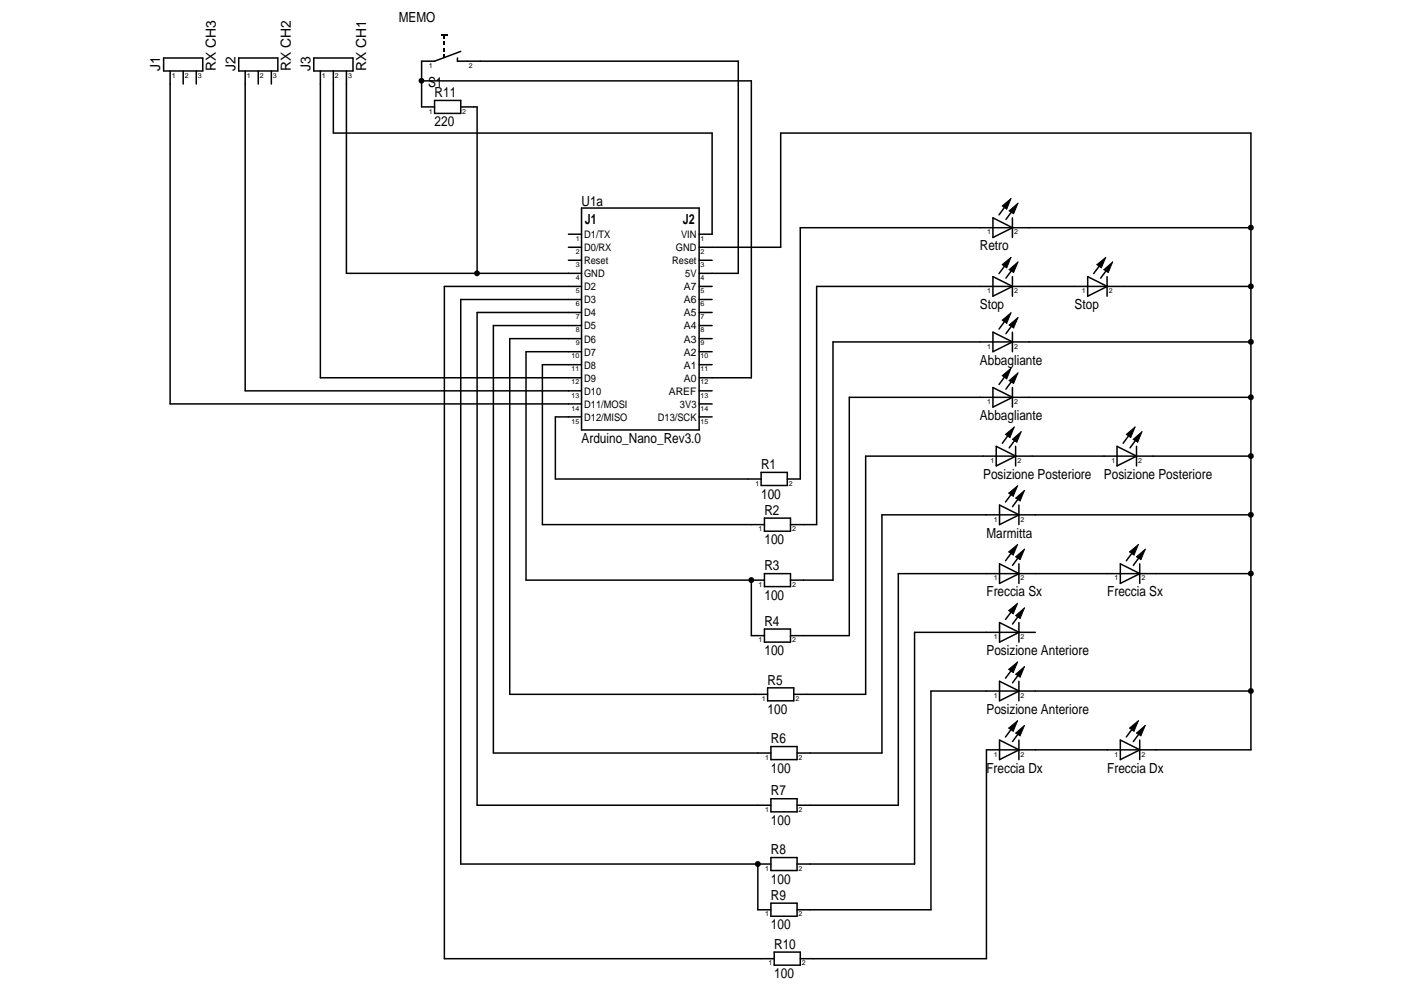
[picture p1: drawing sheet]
<svg xmlns="http://www.w3.org/2000/svg" width="297mm" height="210mm" viewBox="0 0 297 210" stroke-linecap="round" stroke-linejoin="round" font-family="sans-serif">
<g fill="none" stroke="#000" stroke-width=".32">
<path d="M34.7 12.3h8.3v2.7h-8.3zM36.1 15v70.6h87.2M38.8 15v2.8M41.6 15v2.8M50.6 12.3h8.3v2.7h-8.3zM52 15v67.9h71.3M54.8 15v2.8M57.5 15v2.8M66.5 12.3h8.3v2.7h-8.3zM67.9 15v65.1h55.4M70.7 15v13.2h80.3v21.5h-2.8M73.4 15v43h49.9"/>
<path d="M89.4 17.1h69.9v63h-11.1M97 12.3v.7h59.5v45h-8.3M97.7 10.9l-5.6 2.1h-2.7v9.7h2.7M92.1 21.3h5.6v2.7h-5.6zM97.7 22.7h3.5v35.3M120.5 55.2h2.8M120.5 52.4h2.8M120.5 49.7h2.8M123.3 44.1h24.9v47.1h-24.9zM148.2 52.4h17.3v-24.2h99.7v130.8h-56.1v44.3h-39.4M148.2 55.2h2.8M210.5 46.2l4.2 2.1-4.2 2.1z"/>
<path d="M210.5 58.7l4.2 2-4.2 2.1zM213.5 55.7l-1.7 2.3M213.5 43.2l-1.7 2.4M214.7 46.2v4.2M214.7 58.7v4.1M215 56.7l-1.7 2.3M215 44.2l-1.7 2.3M230.6 58.7l4.2 2-4.2 2.1zM233.6 55.7l-1.7 2.3M234.7 58.7v4.1M235.1 56.7l-1.7 2.3M265.2 48.3h-95.5v53.3h-2.8"/>
<path d="M123.3 63.5h-25.6v119.7h65.7M123.3 60.7h-29.1v142.6h69.9M123.3 66.3h-22.1v104.4h62.2M123.3 69h-18.7v90.7h58.8M123.3 71.8h-15.2v75.4h54.7M123.3 74.6h-11.8v48.4h50.6M123.3 77.3h-8.3v33.9h47.1M148.2 60.7h2.8M148.2 63.5h2.8M148.2 66.3h2.8M148.2 69h2.8M148.2 71.8h2.8"/>
<path d="M148.2 74.6h2.8M148.2 77.3h2.8M210.5 70.4l4.2 2.1-4.2 2.1zM213.5 79.2l-1.7 2.3M213.5 67.5l-1.7 2.3M214.7 70.4v4.2M215 68.5l-1.7 2.2M265.2 72.5h-88.6v50.5h-9M265.2 60.7h-92.1v50.5h-5.5M123.3 88.4h-5.5v13.2h43.6M148.2 88.4h2.8M148.2 85.6h2.8"/>
<path d="M148.2 82.9h2.8M210.5 82.2l4.2 2-4.2 2.1zM211.2 94.6l4.2 2.1-4.2 2.1zM214.2 91.7l-1.7 2.3M214.7 82.2v4.1M215 80.2l-1.7 2.3M215.3 94.6v4.2M215.7 92.7l-1.7 2.3M236.8 94.6l4.2 2.1-4.2 2.1zM239.8 91.7l-1.7 2.3M241 94.6v4.2M241.3 92.7l-1.7 2.3"/>
<path d="M265.2 96.7h-81.7v50.5h-15.2M265.2 84.2h-85.1v50.6h-12.5M161.4 100.2h5.5v2.7h-5.5zM162.1 109.9h5.5v2.7h-5.5zM211.9 107.1l4.2 2.1-4.2 2zM211.9 119.5l4.2 2.1-4.2 2.1zM214.9 116.6l-1.7 2.3M214.9 104.1l-1.7 2.3M216 107.1v4.1M216 119.5v4.2M216.4 117.6l-1.7 2.3M216.4 105.1l-1.7 2.3"/>
<path d="M237.5 119.5l4.2 2.1-4.2 2.1zM240.5 116.6l-1.7 2.3M241.6 119.5v4.2M242 117.6l-1.7 2.3M265.2 109.2h-78.2v50.5h-18M159.3 123v11.8h2.8M162.1 121.6h5.5v2.8h-5.5zM162.1 133.4h5.5v2.7h-5.5zM211.9 132l4.2 2.1-4.2 2zM214.9 129.1l-1.7 2.2M216 132v4.1M216.4 130l-1.7 2.3"/>
<path d="M219.5 134.1h-25.6v49.1h-24.9M265.2 121.6h-74.7v49.1h-21.5M162.8 145.8h5.5v2.8h-5.5zM163.4 158.3h5.6v2.8h-5.6zM211.9 144.4l4.2 2.1-4.2 2.1zM211.9 156.9l4.2 2.1-4.2 2.1zM214.9 153.9l-1.7 2.4M214.9 141.5l-1.7 2.3M216 144.4v4.2M216 156.9v4.2M216.4 154.9l-1.7 2.3M216.4 142.5l-1.7 2.3"/>
<path d="M237.5 156.9l4.2 2.1-4.2 2.1zM240.5 153.9l-1.7 2.4M241.6 156.9v4.2M242 154.9l-1.7 2.3M265.2 146.5h-67.8v46.4h-28.4M163.4 169.4h5.6v2.7h-5.6zM160.7 183.2v9.7h2.7M163.4 191.5h5.6v2.8h-5.6zM163.4 181.8h5.6v2.8h-5.6zM164.1 201.9h5.6v2.7h-5.6z"/>
</g>
<g fill="#000">
<path d="M93.5 7.3h1.4v.3h-1.4zM94.1 7.5h.3v.6h-.3zM94.1 8.8h.3v.7h-.3zM94.1 10.2h.3v.7h-.3zM94.1 11.6h.3v.7h-.3zM212.5 56.1l1.9-1.5-1 2.2zM212.5 43.7l1.9-1.6-1 2.2zM214 57.2l1.8-1.7-.9 2.3zM214 44.7l1.8-1.6-.9 2.2zM232.6 56.1l1.8-1.5-.9 2.2zM234 57.2l1.9-1.7-.9 2.3zM212.5 79.7l1.9-1.6-1 2.2z"/>
<path d="M212.5 67.9l1.9-1.6-1 2.3zM214 80.7l1.8-1.6-.9 2.2zM214 68.9l1.8-1.6-.9 2.2zM213.2 92.1l1.9-1.6-1 2.3zM214.7 93.2l1.8-1.7-.9 2.2zM238.8 92.1l1.9-1.6-1 2.3zM240.3 93.2l1.8-1.7-.9 2.2zM213.9 117l1.9-1.6-1 2.3zM213.9 104.6l1.9-1.6-1 2.2zM215.3 118l1.9-1.6-.9 2.3zM215.3 105.6l1.9-1.6-.9 2.2zM239.5 117l1.9-1.6-1 2.3z"/>
<path d="M241 118l1.8-1.6-.9 2.3zM213.9 129.5l1.9-1.6-1 2.2zM215.3 130.5l1.9-1.6-.9 2.2zM213.9 154.4l1.9-1.6-1 2.2zM213.9 141.9l1.9-1.5-1 2.2zM215.3 155.4l1.9-1.6-.9 2.2zM215.3 143l1.9-1.7-.9 2.3zM239.5 154.4l1.9-1.6-1 2.2zM241 155.4l1.8-1.6-.9 2.2z"/>
<circle cx="89.4" cy="17.1" r=".61"/>
<circle cx="101.1" cy="57.9" r=".62"/>
<circle cx="265.2" cy="48.3" r=".62"/>
<circle cx="265.2" cy="72.5" r=".62"/>
<circle cx="265.2" cy="60.7" r=".62"/>
<circle cx="265.2" cy="84.2" r=".62"/>
<circle cx="265.2" cy="96.7" r=".62"/>
<circle cx="265.2" cy="109.1" r=".62"/>
<circle cx="159.3" cy="123" r=".62"/>
<circle cx="265.2" cy="121.6" r=".62"/>
<circle cx="265.2" cy="146.5" r=".62"/>
<circle cx="160.7" cy="183.2" r=".62"/>
</g>
<g fill="none" stroke="#000" stroke-width=".21">
<path d="M212.5 56.1l1.9-1.5-1 2.2zM212.5 43.7l1.9-1.6-1 2.2zM214 57.2l1.8-1.7-.9 2.3zM214 44.7l1.8-1.6-.9 2.2zM232.6 56.1l1.8-1.5-.9 2.2zM234 57.2l1.9-1.7-.9 2.3zM212.5 79.7l1.9-1.6-1 2.2zM212.5 67.9l1.9-1.6-1 2.3zM214 68.9l1.8-1.6-.9 2.2zM213.2 92.1l1.9-1.6-1 2.3zM214 80.7l1.8-1.6-.9 2.2zM214.7 93.2l1.8-1.7-.9 2.2z"/>
<path d="M238.8 92.1l1.9-1.6-1 2.3zM240.3 93.2l1.8-1.7-.9 2.2zM213.9 117l1.9-1.6-1 2.3zM213.9 104.6l1.9-1.6-1 2.2zM215.3 118l1.9-1.6-.9 2.3zM215.3 105.6l1.9-1.6-.9 2.2zM239.5 117l1.9-1.6-1 2.3zM241 118l1.8-1.6-.9 2.3zM213.9 129.5l1.9-1.6-1 2.2zM215.3 130.5l1.9-1.6-.9 2.2zM213.9 154.4l1.9-1.6-1 2.2zM213.9 141.9l1.9-1.5-1 2.2z"/>
<path d="M215.3 155.4l1.9-1.6-.9 2.2zM215.3 143l1.9-1.7-.9 2.3zM239.5 154.4l1.9-1.6-1 2.2zM241 155.4l1.8-1.6-.9 2.2z"/>
</g>
<g font-size="2.9">
<text x="84.5" y="4.7">MEMO</text>
<text x="34" y="15" transform="rotate(-90 34 15)">J1</text>
<text x="45.8" y="15" transform="rotate(-90 45.8 15)">RX CH3</text>
<text x="49.9" y="15" transform="rotate(-90 49.9 15)">J2</text>
<text x="61.7" y="15" transform="rotate(-90 61.7 15)">RX CH2</text>
<text x="65.8" y="15" transform="rotate(-90 65.8 15)">J3</text>
<text x="77.6" y="15" transform="rotate(-90 77.6 15)">RX CH1</text>
<text x="90.8" y="18.5">S1</text>
<text x="92.1" y="20.6">R11</text>
<text x="92.1" y="26.8">220</text>
<text x="123.3" y="43.6">U1a</text>
<text x="124" y="47.6">J1</text>
<text x="144.8" y="47.6">J2</text>
<text x="207.8" y="53.1">Retro</text>
<text x="207.8" y="65.6">Stop</text>
<text x="227.8" y="65.6">Stop</text>
<text x="207.8" y="77.3">Abbagliante</text>
<text x="207.8" y="89.1">Abbagliante</text>
<text x="123.3" y="93.9">Arduino_Nano_Rev3.0</text>
<text x="161.4" y="99.5">R1</text>
<text x="208.4" y="101.6">Posizione Posteriore</text>
<text x="234.1" y="101.6">Posizione Posteriore</text>
<text x="161.4" y="105.7">100</text>
<text x="162.1" y="109.2">R2</text>
<text x="162.1" y="115.4">100</text>
<text x="209.1" y="114">Marmitta</text>
<text x="162.1" y="120.9">R3</text>
<text x="162.1" y="127.1">100</text>
<text x="209.1" y="126.4">Freccia Sx</text>
<text x="234.8" y="126.4">Freccia Sx</text>
<text x="162.1" y="132.7">R4</text>
<text x="162.1" y="138.9">100</text>
<text x="209.1" y="138.9">Posizione Anteriore</text>
<text x="162.8" y="145.1">R5</text>
<text x="162.8" y="151.4">100</text>
<text x="209.1" y="151.4">Posizione Anteriore</text>
<text x="163.4" y="157.6">R6</text>
<text x="163.4" y="163.8">100</text>
<text x="209.1" y="163.8">Freccia Dx</text>
<text x="234.8" y="163.8">Freccia Dx</text>
<text x="163.4" y="168.7">R7</text>
<text x="163.4" y="174.9">100</text>
<text x="163.4" y="181.1">R8</text>
<text x="163.4" y="190.8">R9</text>
<text x="163.4" y="187.3">100</text>
<text x="163.4" y="197">100</text>
<text x="164.1" y="201.2">R10</text>
<text x="164.1" y="207.4">100</text>
</g>
<g font-size="2.2">
<text x="123.8" y="50.5">D1/TX</text>
<text x="123.8" y="53.2">D0/RX</text>
<text x="143.3" y="53.2">GND</text>
<text x="144.4" y="50.5">VIN</text>
<text x="123.8" y="56">Reset</text>
<text x="123.8" y="58.8">GND</text>
<text x="142.5" y="56">Reset</text>
<text x="145.3" y="58.8">5V</text>
<text x="123.8" y="61.6">D2</text>
<text x="123.8" y="64.3">D3</text>
<text x="145" y="64.3">A6</text>
<text x="145" y="61.6">A7</text>
<text x="123.8" y="67.1">D4</text>
<text x="123.8" y="69.8">D5</text>
<text x="145" y="69.8">A4</text>
<text x="145" y="67.1">A5</text>
<text x="123.8" y="72.6">D6</text>
<text x="123.8" y="75.4">D7</text>
<text x="145" y="75.4">A2</text>
<text x="145" y="72.6">A3</text>
<text x="123.8" y="78.1">D8</text>
<text x="123.8" y="83.7">D10</text>
<text x="123.8" y="80.9">D9</text>
<text x="141.8" y="83.7">AREF</text>
<text x="145" y="80.9">A0</text>
<text x="145" y="78.1">A1</text>
<text x="123.8" y="89.2">D12/MISO</text>
<text x="123.8" y="86.4">D11/MOSI</text>
<text x="139.5" y="89.2">D13/SCK</text>
<text x="144.2" y="86.4">3V3</text>
</g>
<g font-size="1.5">
<text x="36.4" y="16.5">1</text>
<text x="39.2" y="16.5">2</text>
<text x="41.9" y="16.5">3</text>
<text x="52.3" y="16.5">1</text>
<text x="55.1" y="16.5">2</text>
<text x="57.8" y="16.5">3</text>
<text x="68.2" y="16.5">1</text>
<text x="71" y="16.5">2</text>
<text x="73.8" y="16.5">3</text>
<text x="90.9" y="14.4">1</text>
<text x="99.4" y="14.4">2</text>
<text x="90.9" y="24.1">1</text>
<text x="98" y="24.1">2</text>
<text x="122.1" y="51.1">1</text>
<text x="122.1" y="53.8">2</text>
<text x="148.5" y="53.8">2</text>
<text x="148.5" y="51.1">1</text>
<text x="209.3" y="49.7">1</text>
<text x="215" y="49.7">2</text>
<text x="122.1" y="56.6">3</text>
<text x="122.1" y="59.4">4</text>
<text x="148.5" y="59.4">4</text>
<text x="148.5" y="56.6">3</text>
<text x="122.1" y="62.1">5</text>
<text x="122.1" y="64.9">6</text>
<text x="148.5" y="64.9">6</text>
<text x="148.5" y="62.1">5</text>
<text x="209.3" y="62.1">1</text>
<text x="215" y="62.1">2</text>
<text x="229.4" y="62.1">1</text>
<text x="235.1" y="62.1">2</text>
<text x="122.1" y="67.7">7</text>
<text x="122.1" y="70.4">8</text>
<text x="148.5" y="70.4">8</text>
<text x="148.5" y="67.7">7</text>
<text x="121.2" y="76">10</text>
<text x="122.1" y="73.2">9</text>
<text x="148.5" y="76">10</text>
<text x="148.5" y="73.2">9</text>
<text x="209.3" y="73.9">1</text>
<text x="215" y="73.9">2</text>
<text x="121.2" y="78.7">11</text>
<text x="121.2" y="81.5">12</text>
<text x="148.5" y="81.5">12</text>
<text x="148.5" y="78.7">11</text>
<text x="121.2" y="89.8">15</text>
<text x="121.2" y="87.1">14</text>
<text x="121.2" y="84.3">13</text>
<text x="148.5" y="87.1">14</text>
<text x="148.5" y="84.3">13</text>
<text x="148.5" y="89.8">15</text>
<text x="209.3" y="85.7">1</text>
<text x="215" y="85.7">2</text>
<text x="210" y="98.1">1</text>
<text x="215.7" y="98.1">2</text>
<text x="235.6" y="98.1">1</text>
<text x="241.3" y="98.1">2</text>
<text x="160.2" y="103">1</text>
<text x="167.2" y="103">2</text>
<text x="160.8" y="112.6">1</text>
<text x="167.9" y="112.6">2</text>
<text x="210.7" y="110.6">1</text>
<text x="216.4" y="110.6">2</text>
<text x="160.8" y="124.4">1</text>
<text x="167.9" y="124.4">2</text>
<text x="210.7" y="123">1</text>
<text x="216.4" y="123">2</text>
<text x="236.3" y="123">1</text>
<text x="242" y="123">2</text>
<text x="160.8" y="136.2">1</text>
<text x="167.9" y="136.2">2</text>
<text x="210.7" y="135.5">1</text>
<text x="216.4" y="135.5">2</text>
<text x="161.5" y="148.6">1</text>
<text x="168.6" y="148.6">2</text>
<text x="210.7" y="147.9">1</text>
<text x="216.4" y="147.9">2</text>
<text x="162.2" y="161.1">1</text>
<text x="169.3" y="161.1">2</text>
<text x="210.7" y="160.4">1</text>
<text x="216.4" y="160.4">2</text>
<text x="236.3" y="160.4">1</text>
<text x="242" y="160.4">2</text>
<text x="162.2" y="172.1">1</text>
<text x="169.3" y="172.1">2</text>
<text x="162.2" y="184.6">1</text>
<text x="169.3" y="184.6">2</text>
<text x="162.2" y="194.3">1</text>
<text x="169.3" y="194.3">2</text>
<text x="162.9" y="204.7">1</text>
<text x="170" y="204.7">2</text>
</g>
</svg>
